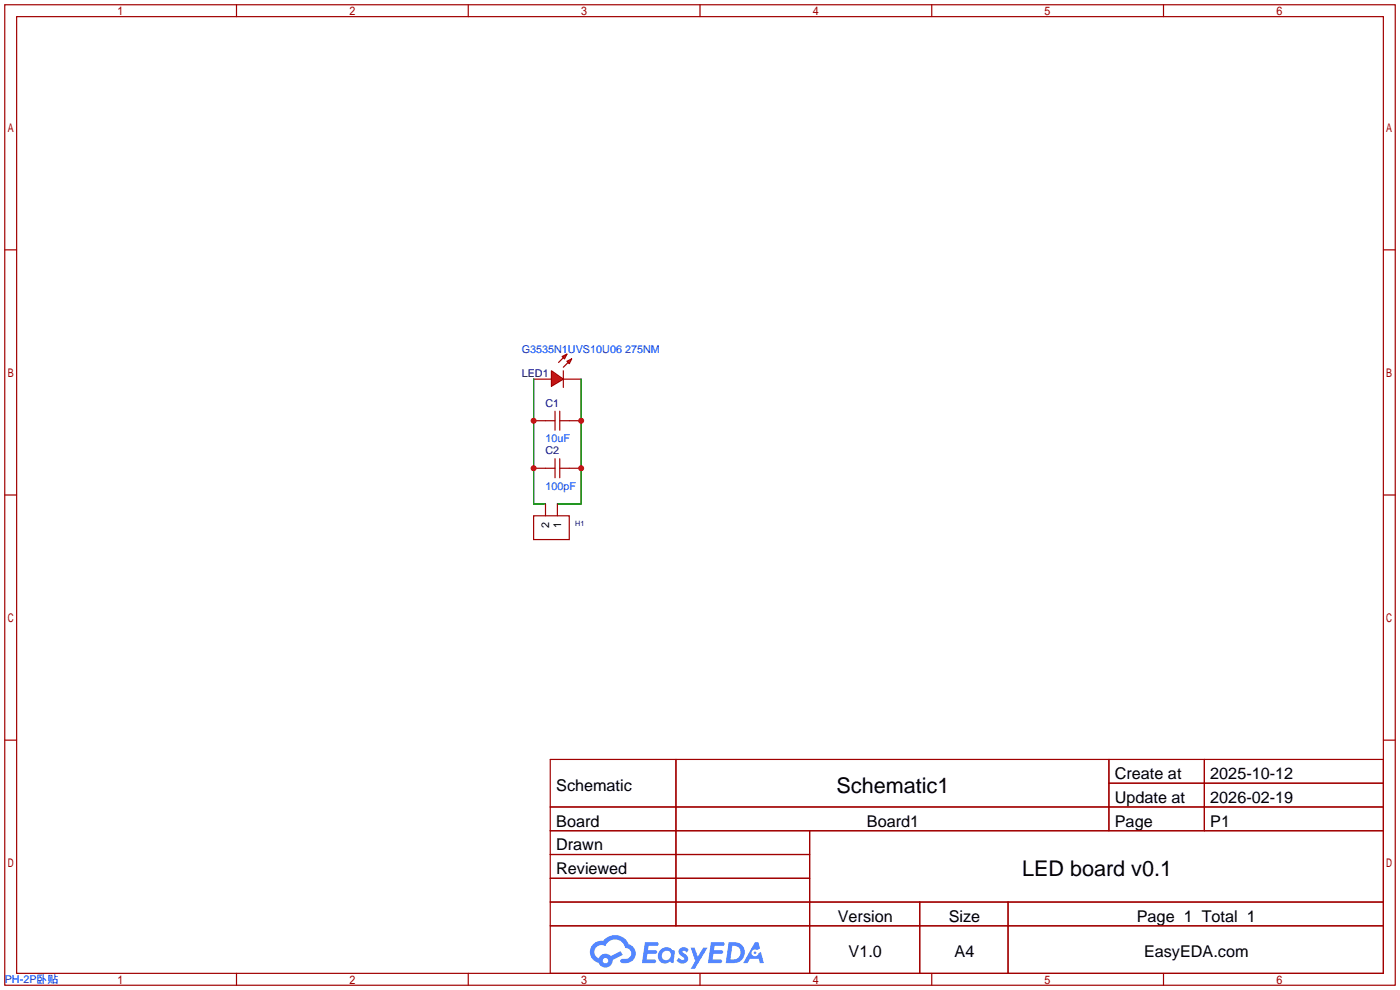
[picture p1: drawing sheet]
<svg xmlns="http://www.w3.org/2000/svg" width="299mm" height="212mm" viewBox="0 0 299 212" stroke-linecap="round" stroke-linejoin="round" font-family="sans-serif">
<g fill="none" stroke="#a10000" stroke-width=".25">
<path d="M1 1h297.2v209.6h-297.2zM3.6 3.6h292.1v204.4h-292.1zM50.5 1v2.6M100.1 1v2.6M149.6 1v2.6M199.1 1v2.6M248.7 1v2.6M1 53.4h2.6M295.7 53.4h2.5M1 105.8h2.6M295.7 105.8h2.5M1 158.2h2.6"/>
<path d="M295.7 158.2h2.5M117.6 162.3h178.1v45.7h-178.1zM117.6 172.5h178.1M117.6 177.5h178.1M144.5 162.3v35.6M173 177.5v30.5M237 162.3v15.2M237 167.4h58.7M257.4 162.3v15.2M117.6 182.6h55.4M117.6 192.8h178.1M117.6 187.7h55.4"/>
<path d="M117.6 197.9h178.1M196.6 192.8v15.2M215.4 192.8v15.2M50.5 208v2.6M100.1 208v2.6M149.6 208v2.6M199.1 208v2.6M248.7 208v2.6"/>
</g>
<g fill="#5487ff">
<path d="M145.3 202.7a1.3 1.3 0 0 1 1.9 .3l-.4 .6a.54 .54 0 0 0-.9-.2l.1 .2a1.34 1.34 0 0 1 .9 1.8 1.47 1.47 0 0 1-2.3-.1l.5-.6 .8 .5a.31 .31 0 0 0 .4-.3 .31 .31 0 0 0-.3-.4 1.12 1.12 0 0 1-.7-1.8z"/>
<path d="M147.6 202.5h.9l.6 2 1.2-2h.9l-2.7 4.6h-.9l1-1.7z"/>
<path d="M137.8 201.4h1.7a1.31 1.31 0 0 1 1.2 .2 .4 .4 0 0 1-.3 .5l-1.8 .1-.1 .9h1.6a.4 .4 0 0 1 .4 .4 .4 .4 0 0 1-.5 .4h-1.6l-.2 1.2h1.4a.46 .46 0 0 1 .5 0 .46 .46 0 0 1 .1 .5l-.4 .2h-2.6z"/>
<path d="M151.9 201.4h1.7a1.32 1.32 0 0 1 1.2 .2 .39 .39 0 0 1-.3 .5l-1.8 .1-.1 .9h1.6a.4 .4 0 0 1 .4 .4 .4 .4 0 0 1-.4 .4h-1.7l-.2 1.2h1.4a.46 .46 0 0 1 .5 0 .46 .46 0 0 1 .1 .5l-.4 .2h-2.6z"/>
<path d="M161.3 201.4h.8l.3 1.3-.6 .4a.75 .75 0 0 0-1.1 .3 .75 .75 0 0 0 .5 1 .75 .75 0 0 0 .9-.7l.5-.2 .6 2.3h-.8l-.3-.9h-1.8l-.5 .9h-1z"/>
<path d="M155.7 201.4l-.6 4.4h1.5a2.27 2.27 0 0 0 2.6-2.2 2.27 2.27 0 0 0-2.7-2.2zM156.5 202.1a1.5 1.5 0 0 1 1.8 1.6 1.5 1.5 0 0 1-1.9 1.4h-.3z"/>
<path d="M141.2 203a1.6 1.6 0 0 0-.3 2.3 1.6 1.6 0 0 0 2.3 .2l.7 .3 .3-2.4-.1-.3-.5-.1a1.58 1.58 0 0 0-2.4 0zM141.8 203.5a.98 .98 0 0 1 1.6 .4 .98 .98 0 0 1-1.1 1.3 .94 .94 0 0 1-.9-.7 .94 .94 0 0 1 .4-1z"/>
<path d="M126.8 201.8a2.37 2.37 0 0 0 1.1 4 1.54 1.54 0 0 0 1.8 1 1.54 1.54 0 0 0 1.2-1.6l2.2-1.1-.5-.8-2 1a1.57 1.57 0 0 0-2.7 .5 1.5 1.5 0 0 1-.7-2.1 1.5 1.5 0 0 1 2.2-.5 2.23 2.23 0 0 1 2.3-1.4 2.23 2.23 0 0 1 2 1.8 1.16 1.16 0 0 1 1.2 1.1 1.16 1.16 0 0 1-1.1 1.2h-.7a.47 .47 0 0 0-.5 .4 .47 .47 0 0 0 .4 .5 2.17 2.17 0 0 0 2.5-.9 2.17 2.17 0 0 0-.3-2.7l-.8-.4a3.2 3.2 0 0 0-5.5-.7l-1.1 .1zM128.8 205.3a.6 .6 0 0 1 1.2 0 .6 .6 0 0 1-1.2 0z"/>
<circle cx="161.4" cy="203.6" r=".28"/>
</g>
<path d="M120.4 79.2v3.6M114 81h3.9M120.4 81h3.8" fill="none" stroke="#a10000" stroke-width=".25"/>
<g fill="#f00" stroke="#a10000" stroke-width=".25">
<path d="M117.9 79.2l2.5 1.8-2.5 1.5z"/>
<path d="M120.1 76.2l1.1-.5-.6 1z"/>
<path d="M121.2 77.2l1-.5-.5 1z"/>
</g>
<g fill="none" stroke="#a10000" stroke-width=".25">
<path d="M120.4 76.5l-1 1M121.4 77.5l-1 1M114 89.9h4.6M118.6 87.9v4M118.6 98v4.1M119.6 89.9h4.6M119.6 87.9v4M119.6 98v4.1M114 110.2h7.7v5.1h-7.7zM114 100.1h4.6M116.6 107.7v2.5M119.1 107.7v2.5"/>
<path d="M119.6 100.1h4.6"/>
</g>
<path d="M114 81v26.7h2.6M124.2 81v26.7h-5.1" fill="none" stroke="#008700" stroke-width=".25"/>
<g fill="#c00">
<circle cx="114" cy="100.1" r=".63"/>
<circle cx="114" cy="89.9" r=".63"/>
<circle cx="124.2" cy="100.1" r=".63"/>
<circle cx="124.2" cy="89.9" r=".63"/>
</g>
<g font-size="4.6">
<text x="178.8" y="169.4">Schematic1</text>
<text x="218.4" y="187.2">LED board v0.1</text>
</g>
<g font-size="3.5">
<text x="238.3" y="166.5">Create at</text>
<text x="258.7" y="166.5">2025-10-12</text>
<text x="118.9" y="169.1">Schematic</text>
<text x="238.3" y="171.6">Update at</text>
<text x="258.7" y="171.6">2026-02-19</text>
<text x="118.9" y="176.7">Board</text>
<text x="185.3" y="176.7">Board1</text>
<text x="238.3" y="176.7">Page</text>
<text x="258.7" y="176.7">P1</text>
<text x="118.9" y="181.8">Drawn</text>
<text x="118.9" y="186.8">Reviewed</text>
<text x="179.1" y="197">Version</text>
<text x="202.8" y="197">Size</text>
<text x="243" y="197">Page 1 Total 1</text>
<text x="181.4" y="204.6">V1.0</text>
<text x="204" y="204.6">A4</text>
<text x="244.5" y="204.6">EasyEDA.com</text>
</g>
<g font-size="2.3" fill="#00f">
<text x="111.5" y="75.5">G3535N1UVS10U06 275NM</text>
<text x="116.6" y="94.5">10uF</text>
<text x="116.6" y="104.7">100pF</text>
<text x="1" y="210.1">PH-2P卧贴</text>
</g>
<g font-size="2.3" fill="#000080">
<text x="111.5" y="80.6">LED1</text>
<text x="116.6" y="86.9">C1</text>
<text x="116.6" y="97.1">C2</text>
</g>
<g font-size="2.3">
<text x="117.4" y="112.8" transform="rotate(-90 117.4 112.8)">2</text>
<text x="119.9" y="112.8" transform="rotate(-90 119.9 112.8)">1</text>
</g>
<text font-size="1.6" fill="#000080" x="122.9" y="112.5">H1</text>
</svg>
